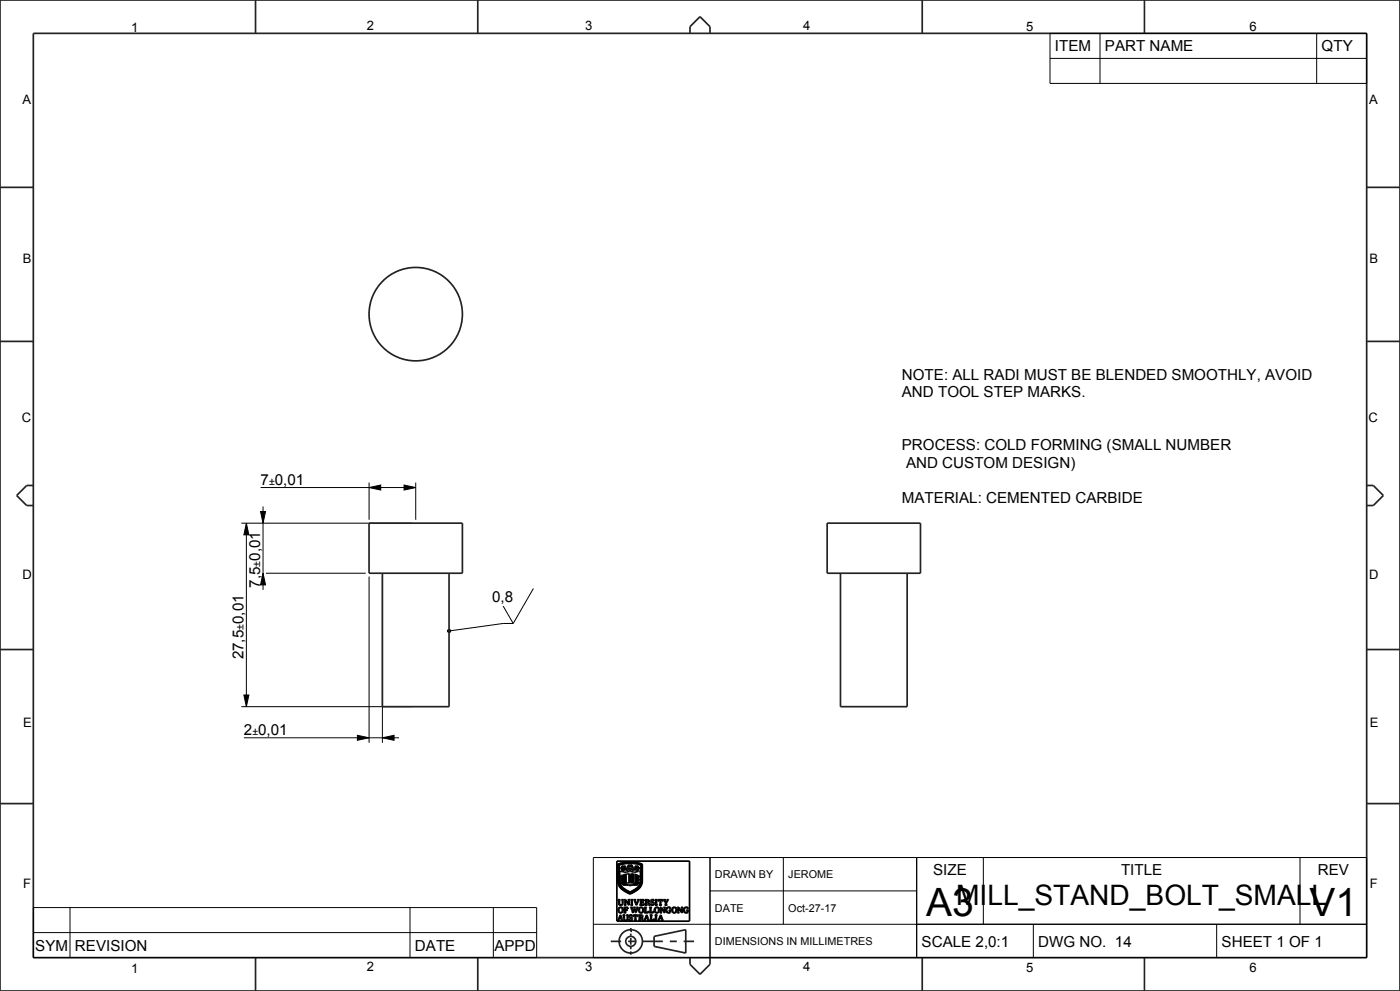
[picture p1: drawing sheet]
<svg xmlns="http://www.w3.org/2000/svg" width="420mm" height="297mm" viewBox="0 0 420 297" stroke-linecap="round" stroke-linejoin="round" font-family="sans-serif">
<g fill="none" stroke="#000" stroke-width=".51">
<path d="M185.1 258.1h21.8v18h-21.8zM185.3 259l1.5-.5 1.8-.2 2.2 .2 1.9 .5-.1 5.6-.3 1-.9 .9-2.4 1.4-1.8-.9-1.1-1-.7-1.6zM185.4 259.1l1.7-.5 2.1-.2 2 .2 1.4 .5v5.4l-.4 1.1-.9 .9-2.3 1.3-1.8-1-1.1-.9-.6-1.6zM185.6 259.2l1.5-.5 1.7-.1 2 .1 1.7 .5-.2 5.8-.8 1.2-1.9 1.2a1.1 1.1 0 0 1-1.6-.2l-1.6-1.1-.7-1.2zM185.8 259.3l1.4-.4 1.8-.1 1.8 .1 1.5 .4-.2 5.7-.9 1.2-2.1 1.3-2.2-1.3-1-1.2zM186.6 259.5l.4 .4 .5-.4-.2 .7 .3 .6-.5-.2-.6 .3 .2-.5-.5-.2 .5-.2zM186.7 259.6l.1 .4zM187.3 259.7l.1-.1-.2 .3zM188.4 259.2l.5 .1 .1 .4 .2-.4 .4-.1-.1 .6 .6 .2-.3 .3h-.5l-.3 .7-.3-.7-.7-.3 .6-.2zM188.6 259.4l.3 .3zM189.2 259.4h.3l-.3 .3zM189.5 259.9l.5 .1z"/>
<path d="M190.6 259.6l.3 .3zM191 259.9l-.5-.4v.4l.2 .3-.3 .6 .6-.2 .2 .3h.4l-.3-.5M191 259.9h.1M191 259.9l.4-.4v.6l.5 .1-.6 .2M191.4 259.6l-.2 .4zM185.4 269.6h.7l-.2 .2v1.1l.4 .3 .4-.3v-1l-.2-.3h.6l-.2 .2-.2 1.3-.5 .2-.5-.2-.1-1.3zM185.8 273.2h.1M185.9 272.1l.4-.1 .3 .3 .1 .8-.3 .4-.6-.3zM185.9 261.2l1.8 .2 1.4-.2 1.2 .2 1.8-.2v3.2l-.5 1.1-.9 .9-1.7 .9-1.9-1.1-.7-.7-.4-.9zM186.1 274.5v.1a.3 .3 0 0 1 .2 .3 .3 .3 0 0 1-.4 .3zM186.1 274.2l.9 1.6h-.8l.3-.1-.2-.5h-.5l-.2 .5 .2 .1h-.5zM186.3 260.2h.1"/>
<path d="M186.3 260.2l.3-.1zM186.3 264.5h.2zM186.3 262.6l.2 .1zM186.3 263.3l.4 .3-.2 .3-.3-.3zM186.3 262.4l.4 .2-.3 .4-.2-.3zM186.3 264.2l.4 .2-.3 .4-.2-.3zM186.7 260.6l.1-.1-.2 .3zM186.8 262.2h.2l-.1 2.9 2.1 .2 2.2-.2v-2.6l-.1 2.5-.1-2.8h.3v2.1a.68 .68 0 0 1-.1 .9 .68 .68 0 0 1-.9 0l-1.3 .2-2.2-.2zM186.8 274.2h.7l-.2 .2v1l.5 .4 .4-.4v-.9l-.3-.3h.6l-.2 .2-.2 1.3-.5 .2-.4-.2-.1-1.3zM186.9 260.5l.4-.3-.1 .2zM187.1 260.6h.1M187.1 271.9h1.3v.5l-.4-.4a.34 .34 0 0 0-.5 .3 .34 .34 0 0 0 .4 .4l.2-.3v.7l-.5-.3v.6l.2 .2h-.7l.2-.3v-1.2z"/>
<path d="M187.2 262.1l-.1 2.7zM187.3 269.6h.4l.9 1.3v-1l-.2-.3h.6l-.3 .3v1.4l-1.1-1.4v1.1l.3 .3h-.6l.2-.3v-1.1zM187.3 262l1.6 .1v.1l-.3-.1 .3 .2v.2l-.3-.1 .3 .2v.2l-.3-.1 .3 .3h-.3l.3 .3-.3-.1 .3 .2v.2l-.3-.1 .3 .2-.3 .1 .3 .3h-.3l.3 .1v.2l-.3-.1 .3 .4h-1.6zM187.4 264.1l.3 .1M187.4 264.1l.1 .1M187.4 262.8h.5zM187.4 264.4h.5zM187.4 263.9h.5zM187.4 262.5h.5zM187.4 263.6h.5zM187.4 263.1h.5zM187.4 262.2h.5z"/>
<path d="M187.5 264.2h.1M187.5 263.4h.3M187.5 260.2l.9 .8-.7-.3zM187.7 264.2h-.2M187.7 264.2h.2h-.4M187.8 263.3l-.3 .1M187.8 263.3h.1M187.8 263.3v.1M188.1 260l.4-.1zM188.7 263.5h.1M188.8 260.2l.5 .1-.4 .1zM188.8 274.3l.9-.1v.4l-.4-.3-.4 .2 .8 .7-.3 .6-.8 .1v-.5l.5 .4 .5-.3-.9-.6z"/>
<path d="M189.1 262.1l1.7-.1v2.6l-1.7 .1zM189.2 269.6h.7l-.2 .2v1.2l.2 .3h-.7l.2-.3v-1.2zM189.4 263l.9 .1zM189.4 262.2l.9 .1zM189.4 263.5l.9 .2zM189.4 262.7l.9 .1zM189.4 262.7h.1M189.4 263.8l.9 .1zM189.4 264l.9 .2zM189.4 263.8h.1M189.4 263.2l.8 .2M189.4 263.2v.1"/>
<path d="M189.4 262.4l.9 .2zM189.4 263.3l.9 .1M189.4 264.3l.9 .2zM190 274.2h1.3v.5l-.5-.4v1.4l.2 .1h-.8l.3-.1v-1.4l-.6 .4zM190.1 269.6h.7l-.2 .2 .4 1.2 .4-1.1-.2-.3h.6l-.8 1.7zM190.2 262.6h.1M190.2 264.4h.1M190.2 263.4h.1M190.3 272.5l-.5 1.1-.7-1.7h.7l-.2 .2 .3 1.1 .4-.9-.3-.4h.7l-.2 .2 .3 1.1 .1-.4M190.3 272.5h.1M190.3 272.5l.5 1.1 .7-1.7h-.6l.2 .2-.1 .6M190.4 260.2h.1l-.1 .4-.7 .4z"/>
<path d="M190.8 260.2l.3 .3zM190.8 260.2h.1M190.9 271.3h.1M190.9 262.1l.1 2.7zM190.9 260.1l.3 .3zM190.9 272.8h.1M191.1 265h.1M191.2 260.5l.3 .3zM191.3 260.4h.1M191.4 263.5l.4-.1a.25 .25 0 0 1 .1 .3 .25 .25 0 0 1-.3 .1l.1-.2zM191.4 264.4l.4-.1v.5h-.2l.1-.2zM191.4 262.6l.4-.2v.6h-.2l.1-.3z"/>
<path d="M191.4 260.1l.4 .1zM191.5 274.2l1.3 .2v.4l-.4 .2 .3 .2 .4 .7-.4-.1-.2-.6-.3-.1h-.2v.6l.3 .1h-.8l.3-.1v-1.3zM191.8 262.4h.1M191.9 269.6h1.3v.5l-.5-.4a.32 .32 0 0 0-.3 .3 .32 .32 0 0 0 .2 .4l.3-.3v.6l-.2-.2h-.3a.44 .44 0 0 0 .1 .5 .44 .44 0 0 0 .5 .1l.3-.3v.5h-1.4l.3-.5-.1-1zM192 272.1l.5-.1 .3 .3v.8l-.3 .4-.6-.4zM192 274.3l.5 .1v.5l-.5 .1zM193.3 271.9h.7l-.3 .2v1.4l.6-.1 .3-.4v.6h-1.4l.3-.2v-1.3zM193.7 271.1l-.2 .2h.7l-.2-.2M193.7 271.1v-1.3l-.2-.2 1 .1 .3 .4-.4 .3 .3 .2 .3 .7-.4-.1-.3-.7h-.4v.6M193.7 271.1h.1M193.9 269.7l.6 .1-.1 .5-.5 .1zM193.9 271.1h.1"/>
<path d="M194 274.5v.3a.24 .24 0 0 1 .1 .4 .24 .24 0 0 1-.4-.1zM194 274.2l.9 1.6h-.8l.2-.1-.1-.5h-.5l-.2 .5 .2 .1h-.5zM194.8 271.9h.7l-.2 .2v1.4l.5-.1 .3-.4a.5 .5 0 0 1-.2 .6 .5 .5 0 0 1-.6 0h-.5l.2-.4v-1.1zM194.9 274.2h.8l-.2 .2v1.4l.5-.1 .2-.4 .1 .5h-1.3l.2-.1v-1.3zM195.3 269.8l.9-.2v.5l-.4-.4-.4 .2 .8 .7-.2 .6-.8 .1v-.5l.5 .4 .4-.3-.9-.6zM196.4 274.2h.8l-.3 .2v1.3l.3 .1h-.8l.3-.1v-1.3zM196.5 269.6h.7l-.2 .2v1.2l.2 .3h-.7l.3-.2v-1.2zM196.8 272.1l.4-.1 .3 .3v.7l-.2 .5h-.4l-.3-.3zM197.5 269.6h.8a.4 .4 0 0 1 .5 .1 .4 .4 0 0 1 .1 .4l-.6-.4v1.4l.2 .2h-.7l.2-.2v-1.4l-.5 .4zM198 271.9a1.64 1.64 0 0 1 1.2 1.2l.1 .1v-1l-.3-.3h.7l-.3 .3v1.4l-1.1-1.4v1.1l.3 .3h-.6l.2-.5v-1zM198.1 274.5l.3 .7h-.5zM198.2 274.2l.8 1.6h-.7l.2-.1-.1-.5h-.5l-.2 .5 .2 .1h-.5z"/>
<path d="M199 269.6h.7l-.2 .2 .1 .3a.27 .27 0 0 0 .4 .2 .27 .27 0 0 0 .2-.4l-.2-.3h.6l-.7 1v.5l.3 .2h-.8l.3-.2v-.5zM200 272.1l1.1-.2v.5l-.4-.4-.4 .1-.3 .7 .2 .5 .4 .2 .3-.1v-.5l-.2-.1h.6l-.2 .7-.6 .1-.6-.3-.2-.6zM202 272.1l.4-.1 .3 .3 .1 .8-.4 .4-.6-.3zM203.2 271.9a1.51 1.51 0 0 1 1.3 1.2l.1-.9-.3-.3h.6l-.2 .3v1.4l-1.2-1.4 .1 1.1 .2 .3h-.6l.2-.7v-.8zM205.3 272.1l1.1-.2v.5l-.7-.4-.4 .8 .2 .5 .4 .2 .3-.1v-.5l-.3-.1h.7l-.2 .7-.6 .1-.6-.3-.2-.6z"/>
<circle cx="189" cy="260" r=".16"/>
<circle cx="186.2" cy="272.8" r=".83"/>
<circle cx="186.4" cy="263.6" r=".1"/>
<circle cx="187" cy="260.2" r=".17"/>
<circle cx="192.3" cy="272.8" r=".82"/>
<circle cx="197" cy="272.7" r=".82"/>
<circle cx="202.3" cy="272.7" r=".82"/>
</g>
<path d="M73.9 156.8l.8 3.5h-1.5zM78.2 153.3h1.5l-.8 3.5zM110.7 146.1l3.5-.7v1.5zM121.2 145.4l3.5 .7-3.5 .8zM78.9 171.8l.8 3.5h-1.5zM134.3 188.9l.3-.3 .4 .1 .2 .4-.2 .4-.4 .1-.3-.3zM73.2 208.3h1.5l-.8 3.5zM107.2 220.4l3.5 .7-3.5 .8zM114.7 221.1l3.5-.7v1.5z" fill="#000"/>
<g fill="none" stroke="#000" stroke-width=".3">
<path d="M315 10h95v15h-95zM315 17.5h95M330 10v15M395 10v15M72.4 156.8h51.3M73.9 156.8l.8 3.5h-1.5zM73.9 156.8v55M78.2 153.3h1.5l-.8 3.5zM78.2 146.1h46.5M78.9 151.8v25M110.7 146.1l3.5-.7v1.5zM110.7 144.6v11.2"/>
<path d="M121.2 145.4l3.5 .7-3.5 .8zM124.7 144.6v11.2M78.9 171.8l.8 3.5h-1.5zM79.8 171.8h29.9M110.7 172.8v49.8M114.7 172.8v49.8M160 176.4l-6 10.5M134.3 188.9l.3-.3 .4 .1 .2 .4-.2 .4-.4 .1-.3-.3zM150.9 181.6l3.1 5.3M154 186.9h-3.1l-15.7 2.1M72.4 211.8h51.3M73.2 208.3h1.5l-.8 3.5z"/>
<path d="M73.2 221.1h46.5M107.2 220.4l3.5 .7-3.5 .8zM114.7 221.1l3.5-.7v1.5zM178 257h232v30h-232zM213 257v30M235 257v20M275 257v30M295 257v20M390 257v20M10 272h151v15h-151zM10 279.5h151M21 272v15"/>
<path d="M123 272v15M148 272v15M178 277h232M213 267h62M310 277v10M365 277v10"/>
</g>
<g fill="none" stroke="#222226" stroke-width=".51">
<path d="M0 0h420v297h-420zM10 10h400v277h-400zM76.7 0v10M143.3 0v10M207 10v-2l3-3 3 3v2M276.7 0v10M343.3 0v10M0 56.2h10M410 56.2h10M0 102.3h10M410 102.3h10M10 145.5h-2l-3 3 3 3h2"/>
<path d="M410 145.5h2l3 3-3 3h-2M0 194.7h10M410 194.7h10M0 240.8h10M410 240.8h10M189.2 279.1h.1M189.2 278.1v1M189.2 279.8v.7M76.7 287v10M143.3 287v10M183.2 282.1h3.2M188.4 282.1h2.1"/>
<path d="M189.2 281.1v2M189.2 283.8v.7M189.2 285.1v1M192.6 282.1h6.3M196.2 280.6l9.5-2v7l-9.5-2zM200.9 282.1h2.1M205.1 282.1h3.1M207 287v2l3 3 3-3v-2M276.7 287v10M343.3 287v10"/>
<circle cx="189.2" cy="282.1" r="3.5"/>
<circle cx="189.2" cy="282.1" r="1.5"/>
</g>
<!-- layer: 02___PRT_ALL_AXES -->
<g fill="none" stroke="#222226" stroke-width=".51">
<path d="M110.7 156.8h28v15h-28zM248.1 156.8h28v15h-28zM114.7 171.8v40h20v-40M252.1 171.8v40h20v-40"/>
<circle cx="124.7" cy="94.2" r="14"/>
</g>
<g font-size="11.7">
<text x="277.8" y="274.5">A3</text>
<text x="392.8" y="274.4">V1</text>
</g>
<text font-size="8.5" x="286.9" y="271.3">MILL_STAND_BOLT_SMALL</text>
<g font-size="4.6">
<text x="316.5" y="15.3">ITEM</text>
<text x="331.5" y="15.3">PART NAME</text>
<text x="396.5" y="15.3">QTY</text>
<text x="270.6" y="113.9">NOTE: ALL RADI MUST BE BLENDED SMOOTHLY, AVOID</text>
<text x="270.6" y="119.1">AND TOOL STEP MARKS.</text>
<text x="270.6" y="134.9">PROCESS: COLD FORMING (SMALL NUMBER</text>
<text x="271.8" y="140.1">AND CUSTOM DESIGN)</text>
<text x="78.2" y="145.2">7</text>
<text x="82.5" y="145.2">0,01</text>
<text x="270.6" y="150.6">MATERIAL: CEMENTED CARBIDE</text>
<text x="78" y="168.1" transform="rotate(-90 78 168.1)">0,01</text>
<text x="78" y="176.1" transform="rotate(-90 78 176.1)">7,5</text>
<text x="147.7" y="180.3">0,8</text>
<text x="73" y="187" transform="rotate(-90 73 187)">0,01</text>
<text x="73" y="197.6" transform="rotate(-90 73 197.6)">27,5</text>
<text x="73.2" y="220.2">2</text>
<text x="77.5" y="220.2">0,01</text>
<text x="279.9" y="262.3">SIZE</text>
<text x="336.3" y="262.3">TITLE</text>
<text x="395.3" y="262.3">REV</text>
<text x="10.6" y="285">SYM</text>
<text x="22.5" y="285">REVISION</text>
<text x="124.5" y="285">DATE</text>
<text x="148.3" y="285">APPD</text>
<text x="276.5" y="283.8">SCALE 2,0:1</text>
<text x="311.5" y="283.8">DWG NO. 14</text>
<text x="366.5" y="283.8">SHEET 1 OF 1</text>
</g>
<g font-size="3.9">
<text x="39.4" y="9.7">1</text>
<text x="110.1" y="9.1">2</text>
<text x="175.6" y="9.1">3</text>
<text x="240.9" y="9">4</text>
<text x="307.8" y="9.3">5</text>
<text x="374.8" y="9.3">6</text>
<text x="6.8" y="31.1">A</text>
<text x="410.8" y="31.1">A</text>
<text x="6.8" y="78.9">B</text>
<text x="410.8" y="78.9">B</text>
<text x="6.6" y="126.5">C</text>
<text x="410.6" y="126.5">C</text>
<text x="6.8" y="173.5">D</text>
<text x="410.8" y="173.5">D</text>
<text x="6.9" y="217.9">E</text>
<text x="410.9" y="217.9">E</text>
<text x="7" y="266.3">F</text>
<text x="411" y="266.3">F</text>
<text x="39.4" y="291.7">1</text>
<text x="110.1" y="291.1">2</text>
<text x="175.6" y="291.1">3</text>
<text x="240.9" y="291">4</text>
<text x="307.8" y="291.3">5</text>
<text x="374.8" y="291.3">6</text>
</g>
<g font-size="3.3">
<text x="214.5" y="263.3">DRAWN BY</text>
<text x="236.5" y="263.3">JEROME</text>
<text x="214.5" y="273.3">DATE</text>
<text x="236.5" y="273.3">Oct-27-17</text>
<text x="214.5" y="283.3">DIMENSIONS IN MILLIMETRES</text>
</g>
<g font-size="3.2">
<text x="80.7" y="145.2">±</text>
<text x="78" y="169.8" transform="rotate(-90 78 169.8)">±</text>
<text x="73" y="188.8" transform="rotate(-90 73 188.8)">±</text>
<text x="75.7" y="220.2">±</text>
</g>
</svg>
